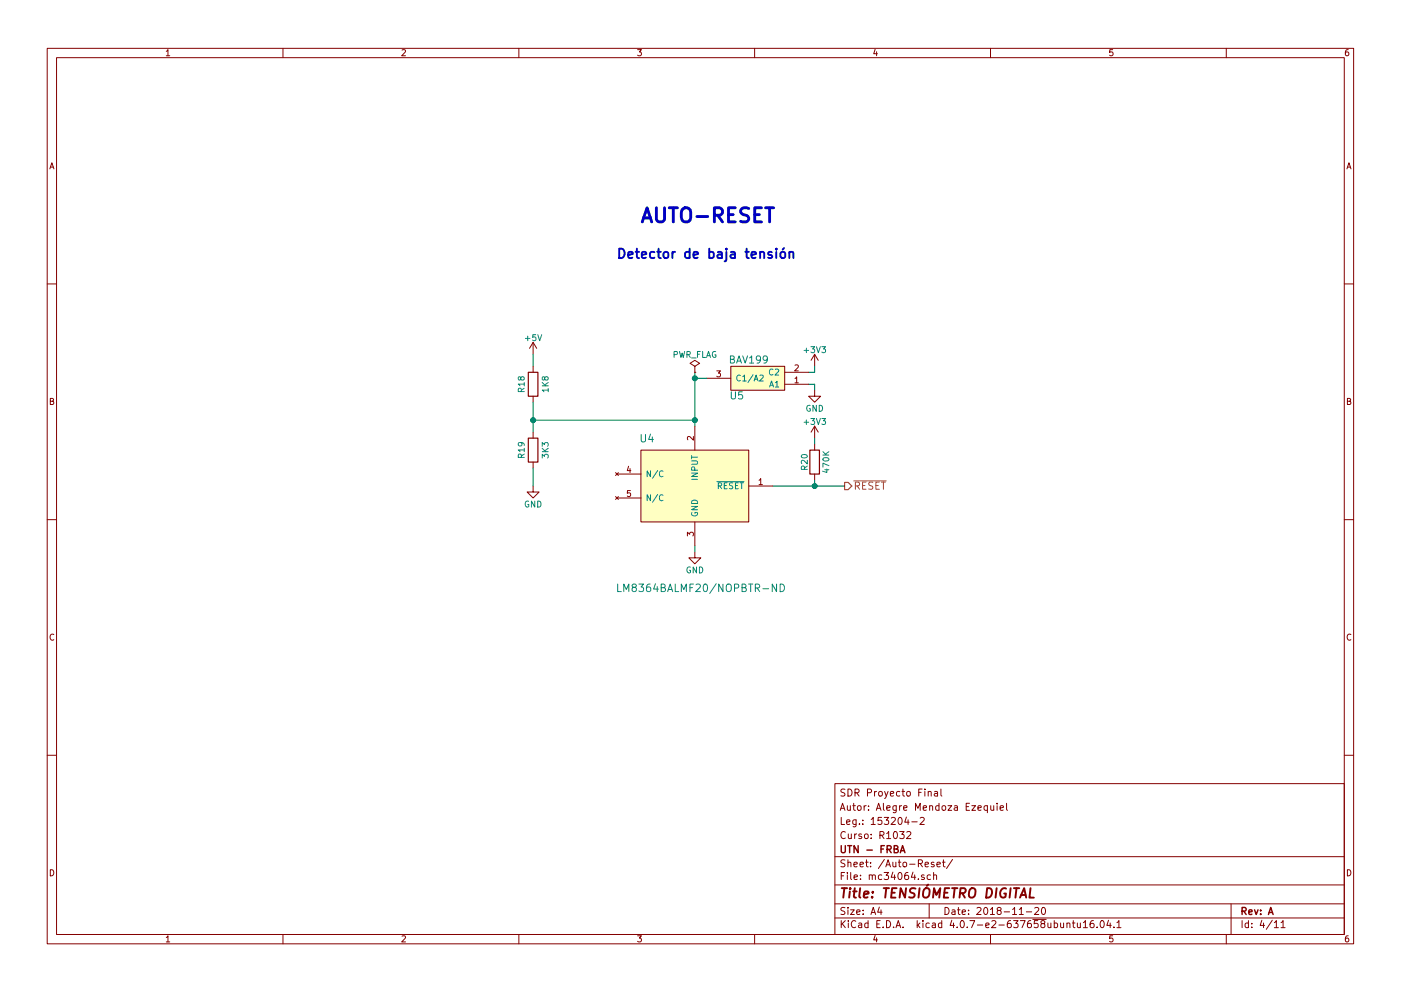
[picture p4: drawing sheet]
EESchema Schematic File Version 2
LIBS:TensiometroDigital-rescue
LIBS:power
LIBS:device
LIBS:switches
LIBS:relays
LIBS:motors
LIBS:transistors
LIBS:conn
LIBS:linear
LIBS:regul
LIBS:74xx
LIBS:cmos4000
LIBS:adc-dac
LIBS:memory
LIBS:xilinx
LIBS:microcontrollers
LIBS:dsp
LIBS:microchip
LIBS:analog_switches
LIBS:motorola
LIBS:texas
LIBS:intel
LIBS:audio
LIBS:interface
LIBS:digital-audio
LIBS:philips
LIBS:display
LIBS:cypress
LIBS:siliconi
LIBS:opto
LIBS:atmel
LIBS:contrib
LIBS:valves
LIBS:MCU_NXP_LPC
LIBS:mc34064
LIBS:display_nokia5110
LIBS:lm2940
LIBS:lm2575
LIBS:bav199
LIBS:mpxv5050gp
LIBS:lm8364
LIBS:TensiometroDigital-cache
EELAYER 25 0
EELAYER END
$Descr A4 11693 8268
encoding utf-8
Sheet 4 11
Title "TENSIÓMETRO DIGITAL"
Date "2018-11-20"
Rev "A"
Comp "UTN - FRBA"
Comment1 "Curso: R1032"
Comment2 "Leg.: 153204-2"
Comment3 "Autor: Alegre Mendoza Ezequiel"
Comment4 "SDR Proyecto Final"
$EndDescr
$Comp
L GND #PWR08
U 1 1
P 5800 4600
F 0 "#PWR08" H 5800 4350 50  0001 C CNN
F 1 "GND" H 5800 4450 50  0000 C CNN
F 2 "" H 5800 4600 50  0001 C CNN
F 3 "" H 5800 4600 50  0001 C CNN
	1    5800 4600
	1    0    0    -1  
$EndComp
Text HLabel 7050 4050 2    60   Output ~ 0
~RESET
Text Notes 5350 1850 0    118  ~ 24
AUTO-RESET
Text Notes 5150 2150 0    79   ~ 16
Detector de baja tensión
$Comp
L LM8364 U4
U 1 1
P 5350 3800
F 0 "U4" H 5400 3950 63  0000 C CNN
F 1 "LM8364BALMF20/NOPBTR-ND" H 5850 2700 63  0000 C CNN
F 2 "TO_SOT_Packages_SMD:SOT-23-5_HandSoldering" H 5350 3800 118 0001 C CNN
F 3 "" H 5350 3800 118 0001 C CNN
F 4 "LM8364BALMF20/NOPB " H 5350 3800 60  0001 C CNN "manf#"
	1    5350 3800
	1    0    0    -1  
$EndComp
$Comp
L R R18
U 1 1
P 4450 3200
F 0 "R18" V 4350 3200 50  0000 C CNN
F 1 "1K8" V 4550 3200 50  0000 C CNN
F 2 "Resistors_SMD:R_0805_HandSoldering" V 4380 3200 50  0001 C CNN
F 3 "" H 4450 3200 50  0001 C CNN
F 4 "RT0805DRD071K8L" V 4450 3200 60  0001 C CNN "manf#"
	1    4450 3200
	1    0    0    -1  
$EndComp
$Comp
L R R19
U 1 1
P 4450 3750
F 0 "R19" V 4350 3750 50  0000 C CNN
F 1 "3K3" V 4550 3750 50  0000 C CNN
F 2 "Resistors_SMD:R_0805_HandSoldering" V 4380 3750 50  0001 C CNN
F 3 "" H 4450 3750 50  0001 C CNN
F 4 "SG73G2ATTD3301D" V 4450 3750 60  0001 C CNN "manf#"
	1    4450 3750
	1    0    0    -1  
$EndComp
$Comp
L +5V #PWR09
U 1 1
P 4450 2950
F 0 "#PWR09" H 4450 2800 50  0001 C CNN
F 1 "+5V" H 4450 3090 50  0000 C CNN
F 2 "" H 4450 2950 50  0001 C CNN
F 3 "" H 4450 2950 50  0001 C CNN
	1    4450 2950
	1    0    0    -1  
$EndComp
$Comp
L GND #PWR010
U 1 1
P 4450 4050
F 0 "#PWR010" H 4450 3800 50  0001 C CNN
F 1 "GND" H 4450 3900 50  0000 C CNN
F 2 "" H 4450 4050 50  0001 C CNN
F 3 "" H 4450 4050 50  0001 C CNN
	1    4450 4050
	1    0    0    -1  
$EndComp
$Comp
L BAV199 U5
U 1 1
P 6550 3250
F 0 "U5" H 6950 3300 60  0000 C CNN
F 1 "BAV199" H 6850 3000 60  0000 C CNN
F 2 "TO_SOT_Packages_SMD:SOT-23" H 6550 3250 60  0001 C CNN
F 3 "" H 6550 3250 60  0001 C CNN
F 4 "BAV199HMFHT116" H 6550 3250 60  0001 C CNN "manf#"
	1    6550 3250
	-1   0    0    1   
$EndComp
$Comp
L +3V3 #PWR011
U 1 1
P 6800 3050
F 0 "#PWR011" H 6800 2900 50  0001 C CNN
F 1 "+3V3" H 6800 3190 50  0000 C CNN
F 2 "" H 6800 3050 50  0001 C CNN
F 3 "" H 6800 3050 50  0001 C CNN
	1    6800 3050
	1    0    0    -1  
$EndComp
$Comp
L GND #PWR012
U 1 1
P 6800 3250
F 0 "#PWR012" H 6800 3000 50  0001 C CNN
F 1 "GND" H 6800 3100 50  0000 C CNN
F 2 "" H 6800 3250 50  0001 C CNN
F 3 "" H 6800 3250 50  0001 C CNN
	1    6800 3250
	1    0    0    -1  
$EndComp
$Comp
L R R20
U 1 1
P 6800 3850
F 0 "R20" V 6880 3850 50  0000 C CNN
F 1 "470K" V 6700 3850 50  0000 C CNN
F 2 "Resistors_SMD:R_0805_HandSoldering" V 6730 3850 50  0001 C CNN
F 3 "" H 6800 3850 50  0001 C CNN
F 4 "RT0805DRD07470KL" V 6800 3850 60  0001 C CNN "manf#"
	1    6800 3850
	-1   0    0    -1  
$EndComp
$Comp
L +3V3 #PWR013
U 1 1
P 6800 3650
F 0 "#PWR013" H 6800 3500 50  0001 C CNN
F 1 "+3V3" H 6800 3790 50  0000 C CNN
F 2 "" H 6800 3650 50  0001 C CNN
F 3 "" H 6800 3650 50  0001 C CNN
	1    6800 3650
	1    0    0    -1  
$EndComp
Wire Wire Line
	5800 4600 5800 4550
Wire Wire Line
	6450 4050 7050 4050
Wire Wire Line
	4450 3350 4450 3600
Wire Wire Line
	4450 2950 4450 3050
Wire Wire Line
	4450 4050 4450 3900
Wire Wire Line
	4450 3500 5800 3500
Connection ~ 4450 3500
Wire Wire Line
	5800 3100 5800 3550
Wire Wire Line
	5900 3150 5800 3150
Connection ~ 5800 3500
Wire Wire Line
	6800 3250 6800 3200
Wire Wire Line
	6800 3200 6750 3200
Wire Wire Line
	6750 3100 6800 3100
Wire Wire Line
	6800 3100 6800 3050
Wire Wire Line
	6800 4000 6800 4050
Connection ~ 6800 4050
Wire Wire Line
	6800 3650 6800 3700
$Comp
L PWR_FLAG #FLG014
U 1 1
P 5800 3100
F 0 "#FLG014" H 5800 3175 50  0001 C CNN
F 1 "PWR_FLAG" H 5800 3250 50  0000 C CNN
F 2 "" H 5800 3100 50  0001 C CNN
F 3 "" H 5800 3100 50  0001 C CNN
	1    5800 3100
	1    0    0    -1  
$EndComp
Connection ~ 5800 3150
$EndSCHEMATC
